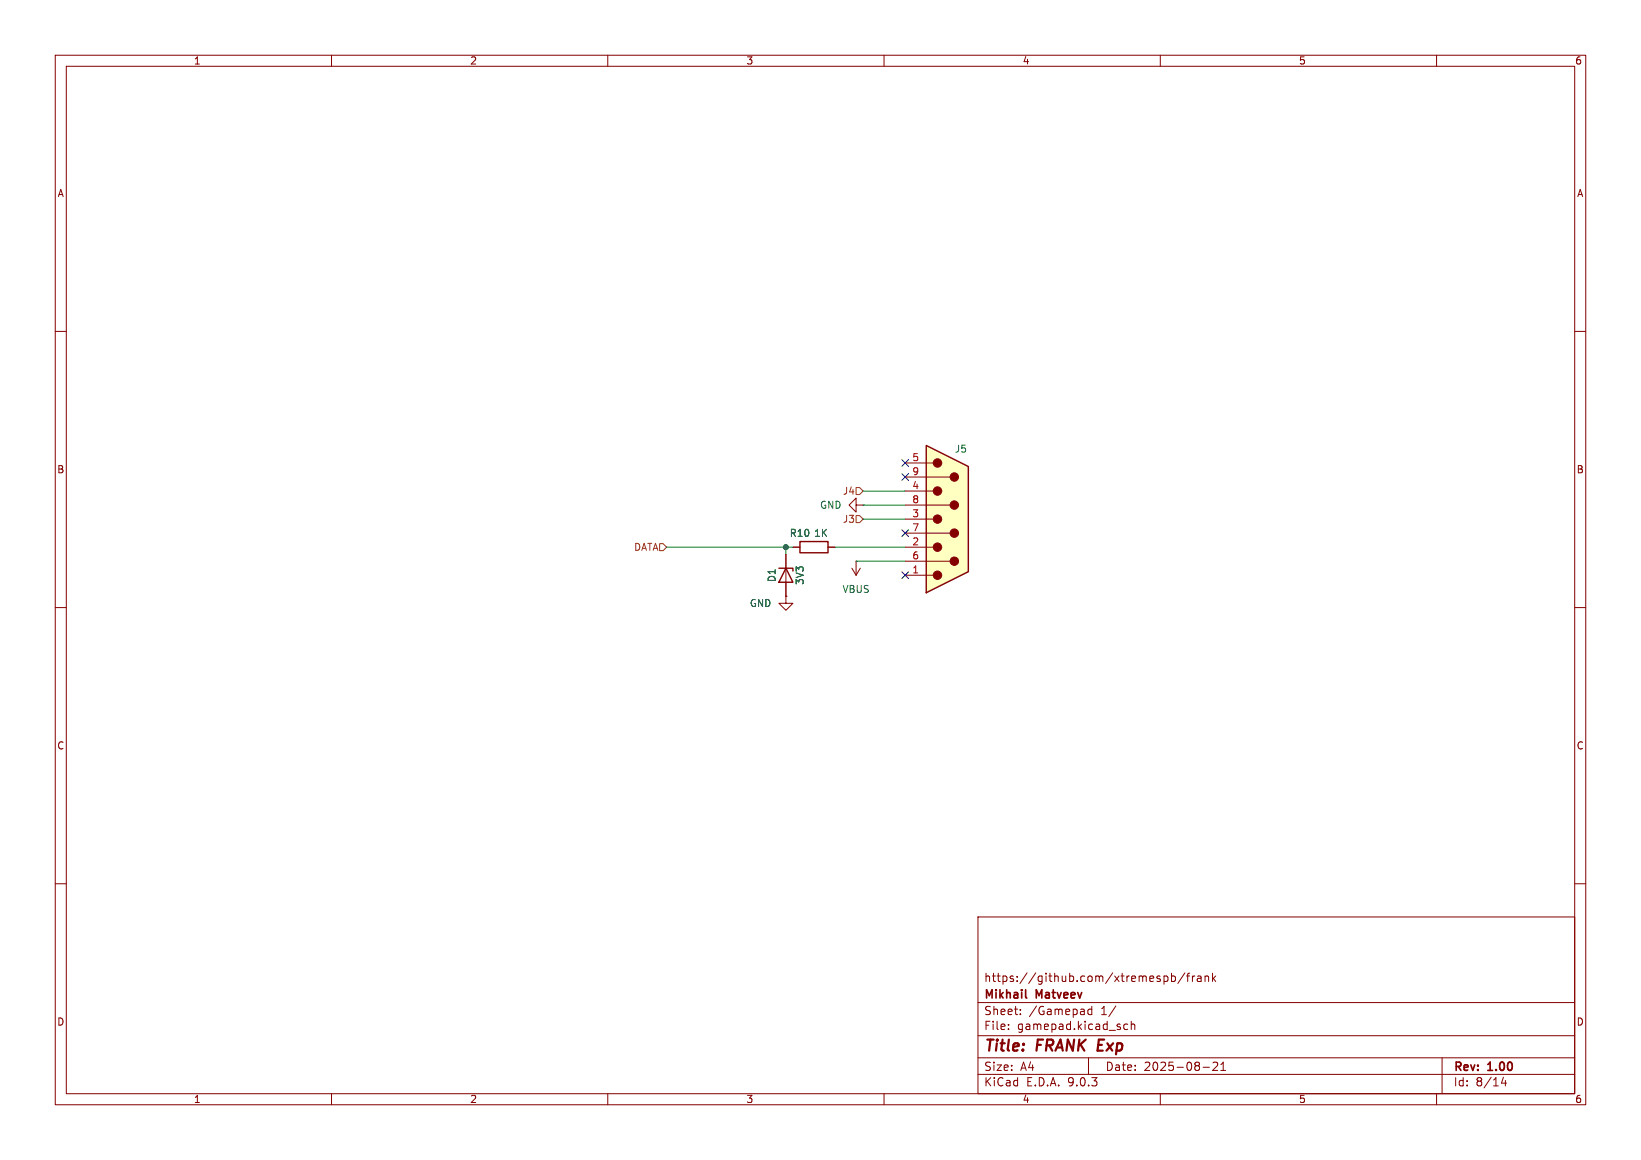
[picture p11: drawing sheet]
(kicad_sch
 (version 20250114)
 (generator "eeschema")
 (generator_version "9.0")
 (paper "A4")
 (title_block
  (title "${NAME} ${MODEL}")
  (date "${DATE}")
  (rev "${VERSION}")
  (company "Mikhail Matveev")
  (comment 1 "https://github.com/xtremespb/frank"))
 (lib_symbols
  (symbol "Device:D_Zener"
   (pin_numbers (hide yes))
   (pin_names
    (offset 1.016) (hide yes)) (exclude_from_sim no) (in_bom yes) (on_board yes)
   (property "Reference" "D" (at 0 2.54 0) (effects (font (size 1.27 1.27))))
   (property "Value" "D_Zener" (at 0 -2.54 0) (effects (font (size 1.27 1.27))))
   (property "Footprint" "" (at 0 0 0) (effects (font (size 1.27 1.27)) (hide yes)))
   (property "Datasheet" "~" (at 0 0 0) (effects (font (size 1.27 1.27)) (hide yes)))
   (property "Description" "Zener diode" (at 0 0 0) (effects (font (size 1.27 1.27)) (hide yes)))
   (symbol "D_Zener_0_1"
    (polyline (pts (xy -1.27 -1.27) (xy -1.27 1.27) (xy -0.762 1.27)) (stroke (width 0.254) (type default)) (fill (type none)))
    (polyline (pts (xy 1.27 0) (xy -1.27 0)) (stroke (width 0) (type default)) (fill (type none)))
    (polyline (pts (xy 1.27 -1.27) (xy 1.27 1.27) (xy -1.27 0) (xy 1.27 -1.27)) (stroke (width 0.254) (type default)) (fill (type none))))
   (symbol "D_Zener_1_1"
    (pin passive line (at -3.81 0 0) (length 2.54) (name "K" (effects (font (size 1.27 1.27)))) (number "1" (effects (font (size 1.27 1.27)))))
    (pin passive line (at 3.81 0 180) (length 2.54) (name "A" (effects (font (size 1.27 1.27)))) (number "2" (effects (font (size 1.27 1.27))))))
   (embedded_fonts no))
  (symbol "Device:R"
   (pin_numbers (hide yes))
   (pin_names
    (offset 0)) (exclude_from_sim no) (in_bom yes) (on_board yes)
   (property "Reference" "R" (at 2.032 0 90) (effects (font (size 1.27 1.27))))
   (property "Value" "R" (at 0 0 90) (effects (font (size 1.27 1.27))))
   (property "Footprint" "" (at -1.778 0 90) (effects (font (size 1.27 1.27)) (hide yes)))
   (property "Datasheet" "~" (at 0 0 0) (effects (font (size 1.27 1.27)) (hide yes)))
   (property "Description" "Resistor" (at 0 0 0) (effects (font (size 1.27 1.27)) (hide yes)))
   (symbol "R_0_1"
    (rectangle (start -1.016 -2.54) (end 1.016 2.54) (stroke (width 0.254) (type default)) (fill (type none))))
   (symbol "R_1_1"
    (pin passive line (at 0 3.81 270) (length 1.27) (name "~" (effects (font (size 1.27 1.27)))) (number "1" (effects (font (size 1.27 1.27)))))
    (pin passive line (at 0 -3.81 90) (length 1.27) (name "~" (effects (font (size 1.27 1.27)))) (number "2" (effects (font (size 1.27 1.27))))))
   (embedded_fonts no))
  (symbol "FRANK:DB9_Male_Small"
   (pin_names
    (offset 1.016) (hide yes)) (exclude_from_sim no) (in_bom yes) (on_board yes)
   (property "Reference" "JOY1" (at 1.27 12.7 0) (effects (font (size 1.27 1.27)) (justify left)))
   (property "Value" "Joystick" (at -2.54 15.24 0) (effects (font (size 1.27 1.27)) (justify left) (hide yes)))
   (property "Footprint" "LIBS:DSUB-9" (at 0 0 0) (effects (font (size 1.27 1.27)) (hide yes)))
   (property "Datasheet" "~" (at 0 0 0) (effects (font (size 1.27 1.27)) (hide yes)))
   (property "Description" "" (at 0 0 0) (effects (font (size 1.27 1.27)) (hide yes)))
   (symbol "DB9_Male_Small_0_1"
    (polyline (pts (xy -3.81 10.16) (xy -2.54 10.16)) (stroke (width 0) (type default)) (fill (type none)))
    (polyline (pts (xy -3.81 7.62) (xy 0.508 7.62)) (stroke (width 0) (type default)) (fill (type none)))
    (polyline (pts (xy -3.81 5.08) (xy -2.54 5.08)) (stroke (width 0) (type default)) (fill (type none)))
    (polyline (pts (xy -3.81 2.54) (xy 0.508 2.54)) (stroke (width 0) (type default)) (fill (type none)))
    (polyline (pts (xy -3.81 0) (xy -2.54 0)) (stroke (width 0) (type default)) (fill (type none)))
    (polyline (pts (xy -3.81 -2.54) (xy 0.508 -2.54)) (stroke (width 0) (type default)) (fill (type none)))
    (polyline (pts (xy -3.81 -5.08) (xy -2.54 -5.08)) (stroke (width 0) (type default)) (fill (type none)))
    (polyline (pts (xy -3.81 -7.62) (xy 0.508 -7.62)) (stroke (width 0) (type default)) (fill (type none)))
    (polyline (pts (xy -3.81 -10.16) (xy -2.54 -10.16)) (stroke (width 0) (type default)) (fill (type none)))
    (polyline (pts (xy -3.81 -13.335) (xy -3.81 13.335) (xy 3.81 9.525) (xy 3.81 -9.525) (xy -3.81 -13.335)) (stroke (width 0.254) (type default)) (fill (type background)))
    (circle (center -1.778 10.16) (radius 0.762) (stroke (width 0) (type default)) (fill (type outline)))
    (circle (center -1.778 5.08) (radius 0.762) (stroke (width 0) (type default)) (fill (type outline)))
    (circle (center -1.778 0) (radius 0.762) (stroke (width 0) (type default)) (fill (type outline)))
    (circle (center -1.778 -5.08) (radius 0.762) (stroke (width 0) (type default)) (fill (type outline)))
    (circle (center -1.778 -10.16) (radius 0.762) (stroke (width 0) (type default)) (fill (type outline)))
    (circle (center 1.27 7.62) (radius 0.762) (stroke (width 0) (type default)) (fill (type outline)))
    (circle (center 1.27 2.54) (radius 0.762) (stroke (width 0) (type default)) (fill (type outline)))
    (circle (center 1.27 -2.54) (radius 0.762) (stroke (width 0) (type default)) (fill (type outline)))
    (circle (center 1.27 -7.62) (radius 0.762) (stroke (width 0) (type default)) (fill (type outline))))
   (symbol "DB9_Male_Small_1_1"
    (pin passive line (at -7.62 10.16 0) (length 3.81) (name "5" (effects (font (size 1.27 1.27)))) (number "5" (effects (font (size 1.27 1.27)))))
    (pin passive line (at -7.62 7.62 0) (length 3.81) (name "9" (effects (font (size 1.27 1.27)))) (number "9" (effects (font (size 1.27 1.27)))))
    (pin passive line (at -7.62 5.08 0) (length 3.81) (name "4" (effects (font (size 1.27 1.27)))) (number "4" (effects (font (size 1.27 1.27)))))
    (pin passive line (at -7.62 2.54 0) (length 3.81) (name "8" (effects (font (size 1.27 1.27)))) (number "8" (effects (font (size 1.27 1.27)))))
    (pin passive line (at -7.62 0 0) (length 3.81) (name "3" (effects (font (size 1.27 1.27)))) (number "3" (effects (font (size 1.27 1.27)))))
    (pin passive line (at -7.62 -2.54 0) (length 3.81) (name "7" (effects (font (size 1.27 1.27)))) (number "7" (effects (font (size 1.27 1.27)))))
    (pin passive line (at -7.62 -5.08 0) (length 3.81) (name "2" (effects (font (size 1.27 1.27)))) (number "2" (effects (font (size 1.27 1.27)))))
    (pin passive line (at -7.62 -7.62 0) (length 3.81) (name "6" (effects (font (size 1.27 1.27)))) (number "6" (effects (font (size 1.27 1.27)))))
    (pin passive line (at -7.62 -10.16 0) (length 3.81) (name "1" (effects (font (size 1.27 1.27)))) (number "1" (effects (font (size 1.27 1.27))))))
   (embedded_fonts no))
  (symbol "GND_1"
   (power)
   (pin_numbers (hide yes))
   (pin_names
    (offset 0) (hide yes)) (exclude_from_sim no) (in_bom yes) (on_board yes)
   (property "Reference" "#PWR" (at 0 -6.35 0) (effects (font (size 1.27 1.27)) (hide yes)))
   (property "Value" "GND" (at 0 -3.81 0) (effects (font (size 1.27 1.27))))
   (property "Footprint" "" (at 0 0 0) (effects (font (size 1.27 1.27)) (hide yes)))
   (property "Datasheet" "" (at 0 0 0) (effects (font (size 1.27 1.27)) (hide yes)))
   (property "Description" "Power symbol creates a global label with name \"GND\" , ground" (at 0 0 0) (effects (font (size 1.27 1.27)) (hide yes)))
   (symbol "GND_1_0_1"
    (polyline (pts (xy 0 0) (xy 0 -1.27) (xy 1.27 -1.27) (xy 0 -2.54) (xy -1.27 -1.27) (xy 0 -1.27)) (stroke (width 0) (type default)) (fill (type none))))
   (symbol "GND_1_1_1"
    (pin power_in line (at 0 0 270) (length 0) (name "~" (effects (font (size 1.27 1.27)))) (number "1" (effects (font (size 1.27 1.27))))))
   (embedded_fonts no))
  (symbol "power:GND"
   (power)
   (pin_numbers (hide yes))
   (pin_names
    (offset 0) (hide yes)) (exclude_from_sim no) (in_bom yes) (on_board yes)
   (property "Reference" "#PWR" (at 0 -6.35 0) (effects (font (size 1.27 1.27)) (hide yes)))
   (property "Value" "GND" (at 0 -3.81 0) (effects (font (size 1.27 1.27))))
   (property "Footprint" "" (at 0 0 0) (effects (font (size 1.27 1.27)) (hide yes)))
   (property "Datasheet" "" (at 0 0 0) (effects (font (size 1.27 1.27)) (hide yes)))
   (property "Description" "Power symbol creates a global label with name \"GND\" , ground" (at 0 0 0) (effects (font (size 1.27 1.27)) (hide yes)))
   (symbol "GND_0_1"
    (polyline (pts (xy 0 0) (xy 0 -1.27) (xy 1.27 -1.27) (xy 0 -2.54) (xy -1.27 -1.27) (xy 0 -1.27)) (stroke (width 0) (type default)) (fill (type none))))
   (symbol "GND_1_1"
    (pin power_in line (at 0 0 270) (length 0) (name "~" (effects (font (size 1.27 1.27)))) (number "1" (effects (font (size 1.27 1.27))))))
   (embedded_fonts no))
  (symbol "power:VBUS"
   (power)
   (pin_numbers (hide yes))
   (pin_names
    (offset 0) (hide yes)) (exclude_from_sim no) (in_bom yes) (on_board yes)
   (property "Reference" "#PWR" (at 0 -3.81 0) (effects (font (size 1.27 1.27)) (hide yes)))
   (property "Value" "VBUS" (at 0 3.556 0) (effects (font (size 1.27 1.27))))
   (property "Footprint" "" (at 0 0 0) (effects (font (size 1.27 1.27)) (hide yes)))
   (property "Datasheet" "" (at 0 0 0) (effects (font (size 1.27 1.27)) (hide yes)))
   (property "Description" "Power symbol creates a global label with name \"VBUS\"" (at 0 0 0) (effects (font (size 1.27 1.27)) (hide yes)))
   (symbol "VBUS_0_1"
    (polyline (pts (xy -0.762 1.27) (xy 0 2.54)) (stroke (width 0) (type default)) (fill (type none)))
    (polyline (pts (xy 0 2.54) (xy 0.762 1.27)) (stroke (width 0) (type default)) (fill (type none)))
    (polyline (pts (xy 0 0) (xy 0 2.54)) (stroke (width 0) (type default)) (fill (type none))))
   (symbol "VBUS_1_1"
    (pin power_in line (at 0 0 90) (length 0) (name "~" (effects (font (size 1.27 1.27)))) (number "1" (effects (font (size 1.27 1.27))))))
   (embedded_fonts no)))
 (junction
  (at 142.24 99.06)
  (diameter 0)
  (color 0 0 0 0))
 (no_connect
  (at 163.83 86.36))
 (no_connect
  (at 163.83 83.82))
 (no_connect
  (at 163.83 96.52))
 (no_connect
  (at 163.83 104.14))
 (wire
  (pts (xy 156.21 93.98) (xy 163.83 93.98))
  (stroke (width 0) (type default)))
 (wire
  (pts (xy 156.21 88.9) (xy 163.83 88.9))
  (stroke (width 0) (type default)))
 (wire
  (pts (xy 154.94 101.6) (xy 163.83 101.6))
  (stroke (width 0) (type default)))
 (wire
  (pts (xy 142.24 99.06) (xy 142.24 100.33))
  (stroke (width 0) (type default)))
 (wire
  (pts (xy 120.65 99.06) (xy 142.24 99.06))
  (stroke (width 0) (type default)))
 (wire
  (pts (xy 143.51 99.06) (xy 142.24 99.06))
  (stroke (width 0) (type default)))
 (wire
  (pts (xy 156.21 91.44) (xy 163.83 91.44))
  (stroke (width 0) (type default)))
 (wire
  (pts (xy 151.13 99.06) (xy 163.83 99.06))
  (stroke (width 0) (type default)))
 (hierarchical_label "J4"
  (shape input)
  (at 156.21 88.9 180)
  (effects (font (size 1.27 1.27)) (justify right)))
 (hierarchical_label "J3"
  (shape input)
  (at 156.21 93.98 180)
  (effects (font (size 1.27 1.27)) (justify right)))
 (hierarchical_label "DATA"
  (shape input)
  (at 120.65 99.06 180)
  (effects (font (size 1.27 1.27)) (justify right)))
 (symbol
  (lib_id "power:GND")
  (at 142.24 107.95 0)
  (unit 1)
  (exclude_from_sim no)
  (in_bom yes)
  (on_board yes)
  (dnp no)
  (property "Reference" "#PWR029" (at 142.24 114.3 0) (effects (font (size 1.27 1.27)) (hide yes)))
  (property "Value" "GND" (at 139.7 109.22 0) (effects (font (size 1.27 1.27)) (justify right)))
  (property "Footprint" "" (at 142.24 107.95 0) (effects (font (size 1.27 1.27)) (hide yes)))
  (property "Datasheet" "" (at 142.24 107.95 0) (effects (font (size 1.27 1.27)) (hide yes)))
  (property "Description" "Power symbol creates a global label with name \"GND\" , ground" (at 142.24 107.95 0) (effects (font (size 1.27 1.27)) (hide yes)))
  (pin "1"))
 (symbol
  (lib_id "Device:D_Zener")
  (at 142.24 104.14 270)
  (unit 1)
  (exclude_from_sim no)
  (in_bom yes)
  (on_board yes)
  (dnp no)
  (property "Reference" "D1" (at 139.7 104.14 0) (effects (font (size 1.27 1.27))))
  (property "Value" "3V3" (at 144.78 104.14 0) (effects (font (size 1.27 1.27))))
  (property "Footprint" "FRANK:Diode (SOD-323)" (at 142.24 104.14 0) (effects (font (size 1.27 1.27)) (hide yes)))
  (property "Datasheet" "https://www.vishay.com/docs/83335/bzx384g.pdf" (at 142.24 104.14 0) (effects (font (size 1.27 1.27)) (hide yes)))
  (property "Description" "" (at 142.24 104.14 0) (effects (font (size 1.27 1.27)) (hide yes)))
  (property "AliExpress" "https://www.aliexpress.com/item/1005006143480992.html" (at 142.24 104.14 0) (effects (font (size 1.27 1.27)) (hide yes)))
  (property "LCSC" "" (at 142.24 104.14 0) (effects (font (size 1.27 1.27))))
  (property "Availability" "" (at 142.24 104.14 0) (effects (font (size 1.27 1.27))))
  (property "Check_prices" "" (at 142.24 104.14 0) (effects (font (size 1.27 1.27))))
  (property "Description_1" "" (at 142.24 104.14 0) (effects (font (size 1.27 1.27))))
  (property "MF" "" (at 142.24 104.14 0) (effects (font (size 1.27 1.27))))
  (property "MP" "" (at 142.24 104.14 0) (effects (font (size 1.27 1.27))))
  (property "Package" "" (at 142.24 104.14 0) (effects (font (size 1.27 1.27))))
  (property "Price" "" (at 142.24 104.14 0) (effects (font (size 1.27 1.27))))
  (property "SnapEDA_Link" "" (at 142.24 104.14 0) (effects (font (size 1.27 1.27))))
  (property "Attrition Qty" "" (at 142.24 104.14 0) (effects (font (size 1.27 1.27)) (hide yes)))
  (property "Category" "" (at 142.24 104.14 0) (effects (font (size 1.27 1.27)) (hide yes)))
  (property "Class" "" (at 142.24 104.14 0) (effects (font (size 1.27 1.27)) (hide yes)))
  (property "Crystal Type" "" (at 142.24 104.14 0) (effects (font (size 1.27 1.27)) (hide yes)))
  (property "Frequency" "" (at 142.24 104.14 0) (effects (font (size 1.27 1.27)) (hide yes)))
  (property "Frequency Stability" "" (at 142.24 104.14 0) (effects (font (size 1.27 1.27)) (hide yes)))
  (property "Frequency Tolerance" "" (at 142.24 104.14 0) (effects (font (size 1.27 1.27)) (hide yes)))
  (property "Load Capacitance" "" (at 142.24 104.14 0) (effects (font (size 1.27 1.27)) (hide yes)))
  (property "Manufacturer" "" (at 142.24 104.14 0) (effects (font (size 1.27 1.27)) (hide yes)))
  (property "Minimum Qty" "" (at 142.24 104.14 0) (effects (font (size 1.27 1.27)) (hide yes)))
  (property "Normal Temperature Frequency Tolerance" "" (at 142.24 104.14 0) (effects (font (size 1.27 1.27)) (hide yes)))
  (property "Operating Temperature" "" (at 142.24 104.14 0) (effects (font (size 1.27 1.27)) (hide yes)))
  (property "Part" "" (at 142.24 104.14 0) (effects (font (size 1.27 1.27)) (hide yes)))
  (property "Process" "" (at 142.24 104.14 0) (effects (font (size 1.27 1.27)) (hide yes)))
  (property "Stock" "" (at 142.24 104.14 0) (effects (font (size 1.27 1.27)) (hide yes)))
  (property "Type" "" (at 142.24 104.14 0) (effects (font (size 1.27 1.27)) (hide yes)))
  (pin "1")
  (pin "2"))
 (symbol
  (lib_id "power:VBUS")
  (at 154.94 101.6 180)
  (unit 1)
  (exclude_from_sim no)
  (in_bom yes)
  (on_board yes)
  (dnp no)
  (fields_autoplaced yes)
  (property "Reference" "#PWR028" (at 154.94 97.79 0) (effects (font (size 1.27 1.27)) (hide yes)))
  (property "Value" "VBUS" (at 154.94 106.68 0) (effects (font (size 1.27 1.27))))
  (property "Footprint" "" (at 154.94 101.6 0) (effects (font (size 1.27 1.27)) (hide yes)))
  (property "Datasheet" "" (at 154.94 101.6 0) (effects (font (size 1.27 1.27)) (hide yes)))
  (property "Description" "Power symbol creates a global label with name \"VBUS\"" (at 154.94 101.6 0) (effects (font (size 1.27 1.27)) (hide yes)))
  (pin "1"))
 (symbol
  (lib_id "FRANK:DB9_Male_Small")
  (at 171.45 93.98 0)
  (unit 1)
  (exclude_from_sim no)
  (in_bom yes)
  (on_board yes)
  (dnp no)
  (property "Reference" "J5" (at 172.72 81.28 0) (effects (font (size 1.27 1.27)) (justify left)))
  (property "Value" "D-SUB 9 Male" (at 168.91 78.74 0) (effects (font (size 1.27 1.27)) (justify left) (hide yes)))
  (property "Footprint" "FRANK:D-SUB (9 pin, male, top mount)" (at 171.45 93.98 0) (effects (font (size 1.27 1.27)) (hide yes)))
  (property "Datasheet" "https://eu.mouser.com/datasheet/2/578/original-3313093.pdf" (at 171.45 93.98 0) (effects (font (size 1.27 1.27)) (hide yes)))
  (property "Description" "" (at 171.45 93.98 0) (effects (font (size 1.27 1.27)) (hide yes)))
  (property "AliExpress" "https://www.aliexpress.com/item/4001214300548.html" (at 171.45 93.98 0) (effects (font (size 1.27 1.27)) (hide yes)))
  (property "Availability" "" (at 171.45 93.98 0) (effects (font (size 1.27 1.27))))
  (property "Check_prices" "" (at 171.45 93.98 0) (effects (font (size 1.27 1.27))))
  (property "Description_1" "" (at 171.45 93.98 0) (effects (font (size 1.27 1.27))))
  (property "MF" "" (at 171.45 93.98 0) (effects (font (size 1.27 1.27))))
  (property "MP" "" (at 171.45 93.98 0) (effects (font (size 1.27 1.27))))
  (property "Package" "" (at 171.45 93.98 0) (effects (font (size 1.27 1.27))))
  (property "Price" "" (at 171.45 93.98 0) (effects (font (size 1.27 1.27))))
  (property "SnapEDA_Link" "" (at 171.45 93.98 0) (effects (font (size 1.27 1.27))))
  (property "Attrition Qty" "" (at 171.45 93.98 0) (effects (font (size 1.27 1.27)) (hide yes)))
  (property "Category" "" (at 171.45 93.98 0) (effects (font (size 1.27 1.27)) (hide yes)))
  (property "Class" "" (at 171.45 93.98 0) (effects (font (size 1.27 1.27)) (hide yes)))
  (property "Crystal Type" "" (at 171.45 93.98 0) (effects (font (size 1.27 1.27)) (hide yes)))
  (property "Frequency" "" (at 171.45 93.98 0) (effects (font (size 1.27 1.27)) (hide yes)))
  (property "Frequency Stability" "" (at 171.45 93.98 0) (effects (font (size 1.27 1.27)) (hide yes)))
  (property "Frequency Tolerance" "" (at 171.45 93.98 0) (effects (font (size 1.27 1.27)) (hide yes)))
  (property "Load Capacitance" "" (at 171.45 93.98 0) (effects (font (size 1.27 1.27)) (hide yes)))
  (property "Manufacturer" "" (at 171.45 93.98 0) (effects (font (size 1.27 1.27)) (hide yes)))
  (property "Minimum Qty" "" (at 171.45 93.98 0) (effects (font (size 1.27 1.27)) (hide yes)))
  (property "Normal Temperature Frequency Tolerance" "" (at 171.45 93.98 0) (effects (font (size 1.27 1.27)) (hide yes)))
  (property "Operating Temperature" "" (at 171.45 93.98 0) (effects (font (size 1.27 1.27)) (hide yes)))
  (property "Part" "" (at 171.45 93.98 0) (effects (font (size 1.27 1.27)) (hide yes)))
  (property "Process" "" (at 171.45 93.98 0) (effects (font (size 1.27 1.27)) (hide yes)))
  (property "Stock" "" (at 171.45 93.98 0) (effects (font (size 1.27 1.27)) (hide yes)))
  (property "Type" "" (at 171.45 93.98 0) (effects (font (size 1.27 1.27)) (hide yes)))
  (pin "1")
  (pin "2")
  (pin "3")
  (pin "4")
  (pin "5")
  (pin "6")
  (pin "7")
  (pin "8")
  (pin "9"))
 (symbol
  (lib_name "GND_1")
  (lib_id "power:GND")
  (at 156.21 91.44 270)
  (unit 1)
  (exclude_from_sim no)
  (in_bom yes)
  (on_board yes)
  (dnp no)
  (fields_autoplaced yes)
  (property "Reference" "#PWR027" (at 149.86 91.44 0) (effects (font (size 1.27 1.27)) (hide yes)))
  (property "Value" "GND" (at 152.4 91.4399 90) (effects (font (size 1.27 1.27)) (justify right)))
  (property "Footprint" "" (at 156.21 91.44 0) (effects (font (size 1.27 1.27)) (hide yes)))
  (property "Datasheet" "" (at 156.21 91.44 0) (effects (font (size 1.27 1.27)) (hide yes)))
  (property "Description" "Power symbol creates a global label with name \"GND\" , ground" (at 156.21 91.44 0) (effects (font (size 1.27 1.27)) (hide yes)))
  (pin "1"))
 (symbol
  (lib_id "Device:R")
  (at 147.32 99.06 90)
  (unit 1)
  (exclude_from_sim no)
  (in_bom yes)
  (on_board yes)
  (dnp no)
  (property "Reference" "R10" (at 144.78 96.52 90) (effects (font (size 1.27 1.27))))
  (property "Value" "1K" (at 148.59 96.52 90) (effects (font (size 1.27 1.27))))
  (property "Footprint" "FRANK:Resistor (0402)" (at 147.32 100.838 90) (effects (font (size 1.27 1.27)) (hide yes)))
  (property "Datasheet" "https://www.vishay.com/docs/28952/mcs0402at-mct0603at-mcu0805at-mca1206at.pdf" (at 147.32 99.06 0) (effects (font (size 1.27 1.27)) (hide yes)))
  (property "Description" "" (at 147.32 99.06 0) (effects (font (size 1.27 1.27)) (hide yes)))
  (property "AliExpress" "https://www.aliexpress.com/item/1005005945735199.html" (at 147.32 99.06 0) (effects (font (size 1.27 1.27)) (hide yes)))
  (property "LCSC" "" (at 147.32 99.06 0) (effects (font (size 1.27 1.27))))
  (property "Availability" "" (at 147.32 99.06 0) (effects (font (size 1.27 1.27))))
  (property "Check_prices" "" (at 147.32 99.06 0) (effects (font (size 1.27 1.27))))
  (property "Description_1" "" (at 147.32 99.06 0) (effects (font (size 1.27 1.27))))
  (property "MF" "" (at 147.32 99.06 0) (effects (font (size 1.27 1.27))))
  (property "MP" "" (at 147.32 99.06 0) (effects (font (size 1.27 1.27))))
  (property "Package" "" (at 147.32 99.06 0) (effects (font (size 1.27 1.27))))
  (property "Price" "" (at 147.32 99.06 0) (effects (font (size 1.27 1.27))))
  (property "SnapEDA_Link" "" (at 147.32 99.06 0) (effects (font (size 1.27 1.27))))
  (property "Attrition Qty" "" (at 147.32 99.06 90) (effects (font (size 1.27 1.27)) (hide yes)))
  (property "Category" "" (at 147.32 99.06 90) (effects (font (size 1.27 1.27)) (hide yes)))
  (property "Class" "" (at 147.32 99.06 90) (effects (font (size 1.27 1.27)) (hide yes)))
  (property "Crystal Type" "" (at 147.32 99.06 90) (effects (font (size 1.27 1.27)) (hide yes)))
  (property "Frequency" "" (at 147.32 99.06 90) (effects (font (size 1.27 1.27)) (hide yes)))
  (property "Frequency Stability" "" (at 147.32 99.06 90) (effects (font (size 1.27 1.27)) (hide yes)))
  (property "Frequency Tolerance" "" (at 147.32 99.06 90) (effects (font (size 1.27 1.27)) (hide yes)))
  (property "Load Capacitance" "" (at 147.32 99.06 90) (effects (font (size 1.27 1.27)) (hide yes)))
  (property "Manufacturer" "" (at 147.32 99.06 90) (effects (font (size 1.27 1.27)) (hide yes)))
  (property "Minimum Qty" "" (at 147.32 99.06 90) (effects (font (size 1.27 1.27)) (hide yes)))
  (property "Normal Temperature Frequency Tolerance" "" (at 147.32 99.06 90) (effects (font (size 1.27 1.27)) (hide yes)))
  (property "Operating Temperature" "" (at 147.32 99.06 90) (effects (font (size 1.27 1.27)) (hide yes)))
  (property "Part" "" (at 147.32 99.06 90) (effects (font (size 1.27 1.27)) (hide yes)))
  (property "Process" "" (at 147.32 99.06 90) (effects (font (size 1.27 1.27)) (hide yes)))
  (property "Stock" "" (at 147.32 99.06 90) (effects (font (size 1.27 1.27)) (hide yes)))
  (property "Type" "" (at 147.32 99.06 90) (effects (font (size 1.27 1.27)) (hide yes)))
  (pin "1")
  (pin "2")))
